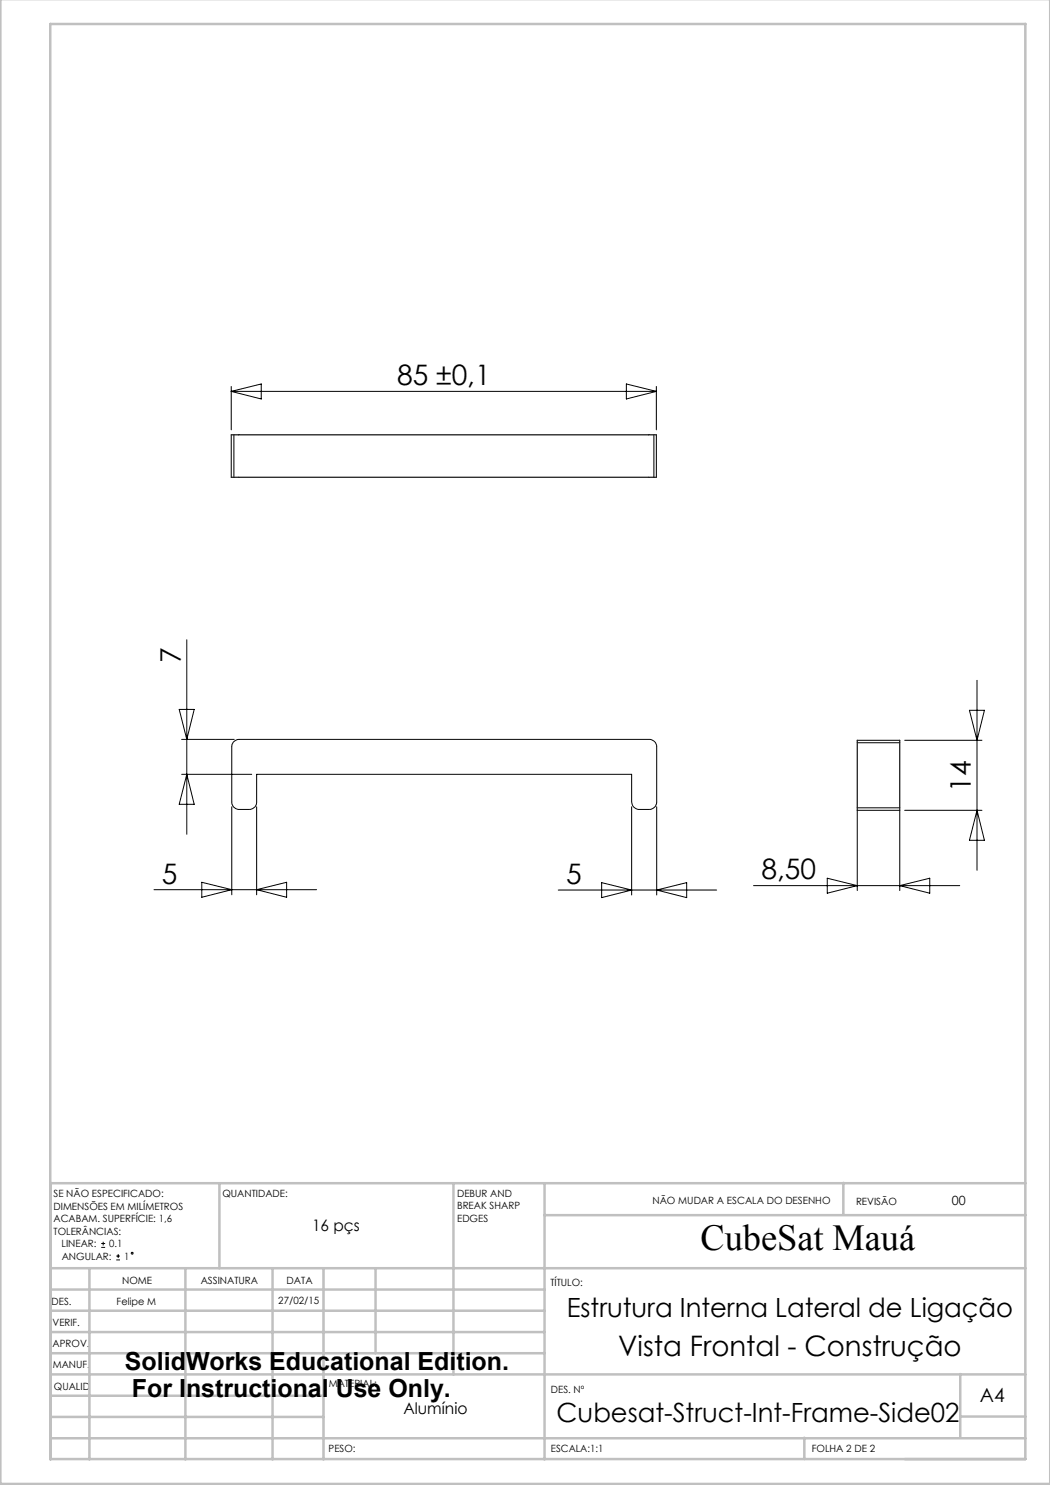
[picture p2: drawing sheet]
<svg xmlns="http://www.w3.org/2000/svg" width="210mm" height="297mm" viewBox="0 0 210 297" stroke-linecap="round" stroke-linejoin="round" font-family="sans-serif">
<g fill="none" stroke="#000" stroke-width=".2">
<path d="M46.2 77.3v8.7M46.2 78.3h85.1M46.2 78.3l6-1.5v3zM125.3 76.8l6 1.5-6 1.5zM131.3 77.3v8.7M46.2 87v8.5M46.8 87v8.5M130.8 87v8.5M131.3 87v8.5M37.4 127.9v39M195.4 136.1v38M35.8 141.9h3l-1.4 6z"/>
<path d="M36.3 147.9h10.5M36.3 154.9h14M37.4 154.9l1.4 6h-3zM46.7 148.4l1-.5h82.3a1.53 1.53 0 0 1 1.3 1.5v11a1.5 1.5 0 0 1-1.4 1.5h-2.1a1.56 1.56 0 0 1-1.5-1.5v-5.5h-75v5.5a1.44 1.44 0 0 1-1.5 1.5h-2a1.5 1.5 0 0 1-1.4-1.5v-11.2zM171.4 148.1h8.6M171.4 148.6h8.6M180.9 148.1h15.5M193.9 142.1h3l-1.5 6zM30.8 177.9h32.5M40.4 176.5l6 1.4-6 1.6zM46.4 161.4v17.6M51.3 161.4v17.6"/>
<path d="M51.3 177.9l6-1.4v3zM111.7 178h31.6M120.3 176.5l6 1.5-6 1.5zM126.3 161.4v17.6M131.3 161.4v17.6M131.3 178l6-1.5v3zM150.7 177.1h41.2M165.5 175.6l5.9 1.5-5.9 1.5zM171.4 178.1v-16h8.6v16M171.4 161.6h8.6M180 177.1l5.9-1.5v3zM180.9 162.1h15.5"/>
<path d="M195.4 162.1l1.5 6h-3zM20.2 249.5h.8M20.2 248.7h.8M20.6 248.4v.7M23.2 252h.8M23.2 251.2h.8M23.6 250.8v.8"/>
<circle cx="26.4" cy="250.6" r=".19"/>
</g>
<path d="M46.2 87h85.1M46.2 95.5h85.1M171.4 148.1v14M180 148.1v14" fill="none" stroke="#191924" stroke-width=".25"/>
<g fill="none" stroke="#c0c0c0" stroke-width=".5">
<path d="M.1 -.1v296.9h209.9v-296.9M10.1 4.8h195v287h-195zM43.9 236.6v17M90.7 236.6v38.3M108.9 236.6v55.3M168.7 236.6v6.3M205.1 236.6h-195v55.3M10.1 253.6h195M10.1 257.9h98.8M17.9 253.6v38.3M37.1 253.6v38.3M54.5 253.6v38.3"/>
<path d="M64.7 253.6v38.3M75.1 253.6v17M108.9 243h96.2M10.1 270.6h98.8M10.1 266.4h98.8M10.1 262.1h98.8M10.1 279.1h54.6M10.1 274.9h195M192.1 274.8v12.7M10.1 287.7h195M10.1 283.4h54.6M160.9 287.5v4.3"/>
<path d="M192.1 283.3h13"/>
</g>
<text font-size="7.3" x="140.1" y="249.9">CubeSat Mauá</text>
<g font-size="5.6">
<text x="79.4" y="77">85 ±0,1</text>
<text x="36.1" y="132.6" transform="rotate(-90 36.1 132.6)">7</text>
<text x="194.2" y="158.4" transform="rotate(-90 194.2 158.4)">14</text>
<text x="32.4" y="176.7">5</text>
<text x="113.2" y="176.8">5</text>
<text x="152.3" y="175.9">8,50</text>
<text x="123.7" y="271.3">Vista Frontal - Construção</text>
</g>
<g font-size="5.3">
<text x="113.3" y="263.5">Estrutura Interna Lateral de Ligação</text>
<text x="111.3" y="284.3">Cubesat-Struct-Int-Frame-Side02</text>
</g>
<g font-size="5">
<text x="25" y="274">SolidWorks Educational Edition.</text>
<text x="26.4" y="279.5">For Instructional Use Only.</text>
</g>
<text font-size="3.9" x="196" y="280.4">A4</text>
<g font-size="3.2">
<text x="62.4" y="246.3">16 pçs</text>
<text x="80.7" y="282.8">Alumínio</text>
</g>
<text font-size="2.5" x="190.4" y="240.9">00</text>
<g font-size="2">
<text x="10.7" y="239.5">SE NÃO ESPECIFICADO:</text>
<text x="44.5" y="239.5">QUANTIDADE:</text>
<text x="91.4" y="239.4">DEBUR AND</text>
<text x="10.7" y="242">DIMENSÕES EM MILÍMETROS</text>
<text x="10.7" y="244.5">ACABAM. SUPERFÍCIE: 1,6</text>
<text x="91.4" y="241.9">BREAK SHARP</text>
<text x="91.4" y="244.4">EDGES</text>
<text x="130.5" y="240.8">NÃO MUDAR A ESCALA DO DESENHO</text>
<text x="171.2" y="241">REVISÃO</text>
<text x="10.7" y="247">TOLERÂNCIAS:</text>
<text x="12.3" y="249.5">LINEAR:</text>
<text x="12.3" y="252">ANGULAR:</text>
<text x="21.8" y="249.5">0.1</text>
<text x="24.8" y="252">1</text>
<text x="24.4" y="256.9">NOME</text>
<text x="40.1" y="256.8">ASSINATURA</text>
<text x="57.3" y="256.8">DATA</text>
<text x="110.1" y="257.1">TÍTULO:</text>
<text x="10.3" y="260.9">DES.</text>
<text x="23.3" y="261">Felipe M</text>
<text x="55.7" y="260.8">27/02/15</text>
<text x="10.5" y="269.3">APROV.</text>
<text x="10.5" y="265.2">VERIF.</text>
<text x="10.6" y="273.6">MANUF.</text>
<text x="10.8" y="278">QUALID</text>
<text x="65.8" y="277.4">MATERIAL:</text>
<text x="110.2" y="278.5">DES. Nº</text>
<text x="65.7" y="290.4">PESO:</text>
<text x="110.2" y="290.5">ESCALA:1:1</text>
<text x="162.4" y="290.4">FOLHA 2 DE 2</text>
</g>
</svg>
